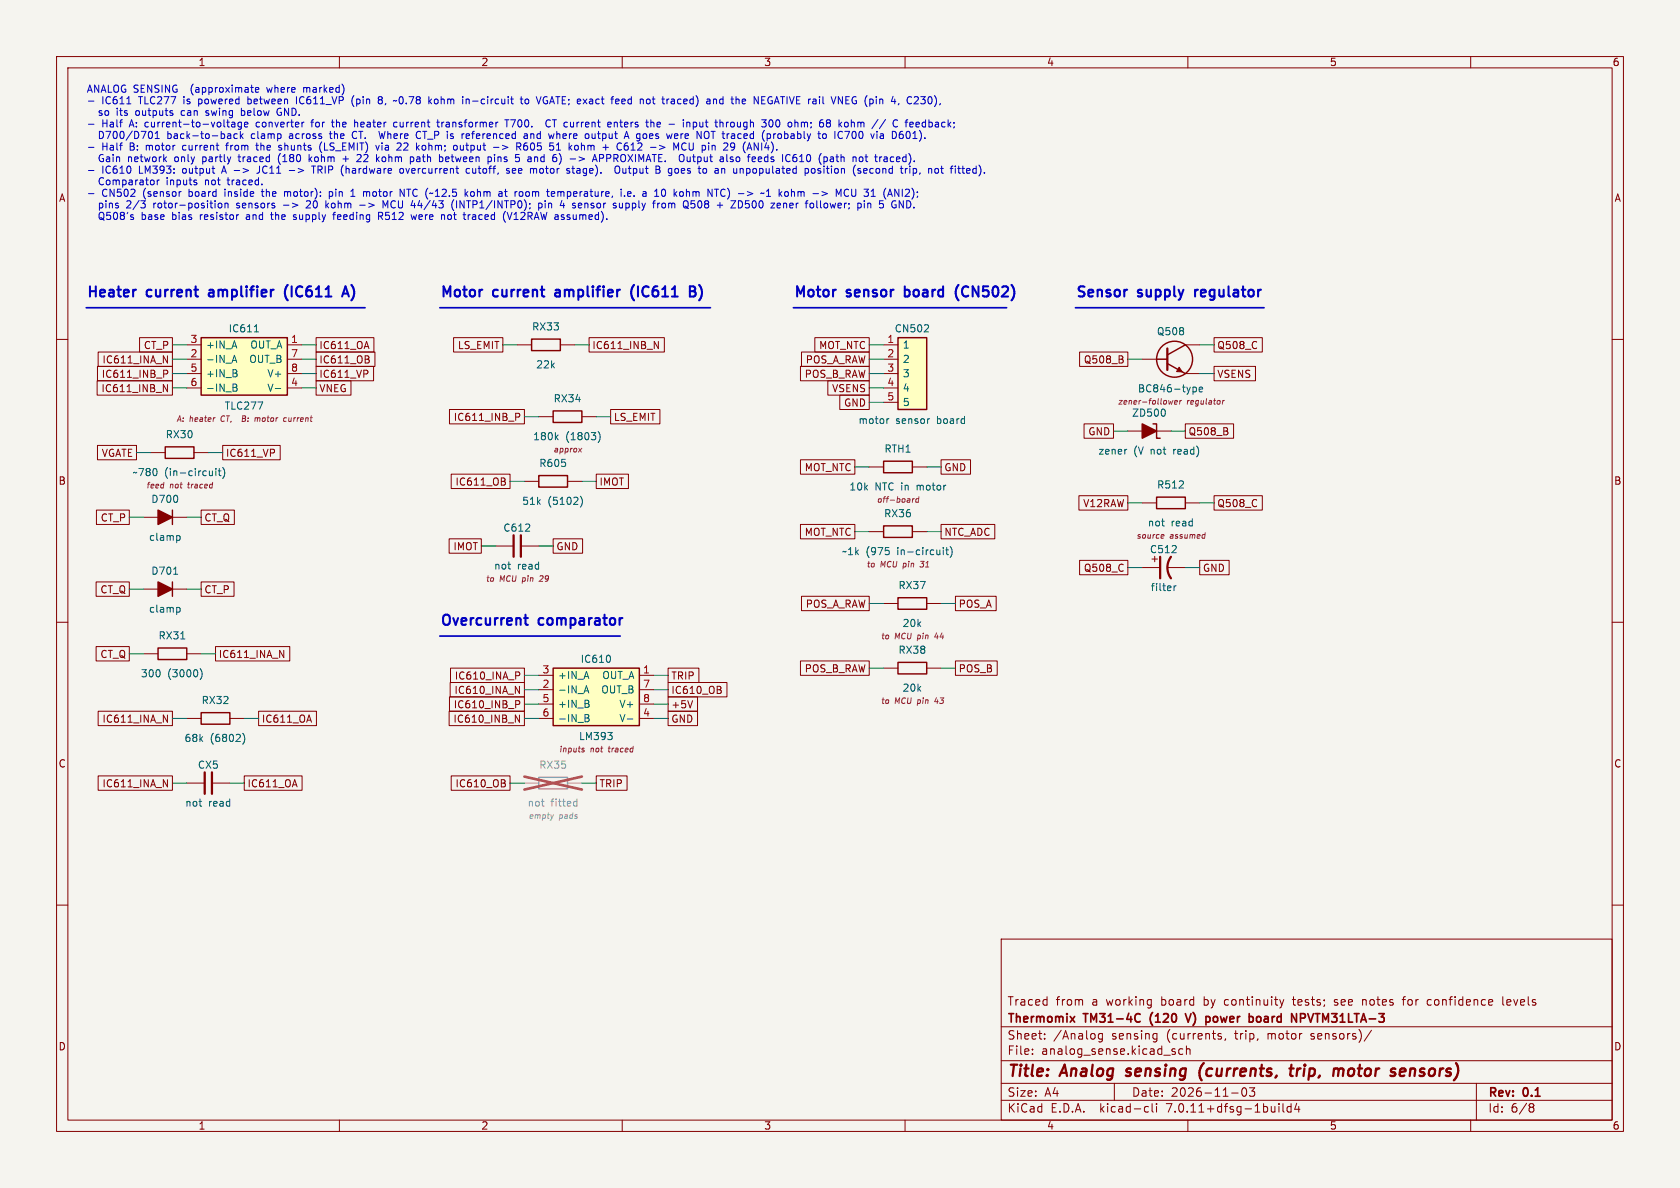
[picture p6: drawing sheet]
(kicad_sch (version 20230121) (generator eeschema)
(paper "A4")
(title_block (title "Analog sensing (currents, trip, motor sensors)") (date "2026-11-03") (rev "0.1") (company "Thermomix TM31-4C (120 V) power board NPVTM31LTA-3") (comment 1 "Traced from a working board by continuity tests; see notes for confidence levels"))
(lib_symbols (symbol "tm31:DUAL_OPAMP" (pin_names (offset 0.762)) (in_bom yes) (on_board yes) (property "Reference" "IC" (at 0 0 0) (effects (font (size 1.27 1.27)))) (property "Value" "DUAL_OPAMP" (at 0 0 0) (effects (font (size 1.27 1.27)))) (property "Footprint" "" (at 0 0 0) (effects (font (size 1.27 1.27)) hide)) (property "Datasheet" "" (at 0 0 0) (effects (font (size 1.27 1.27)) hide)) (symbol "DUAL_OPAMP_0_1" (rectangle (start -7.62 5.08) (end 7.62 -5.08) (stroke (width 0.254) (type default)) (fill (type background)))) (symbol "DUAL_OPAMP_1_1" (pin passive line (at -10.16 3.81 0) (length 2.54) (name "+IN_A" (effects (font (size 1.27 1.27)))) (number "3" (effects (font (size 1.27 1.27))))) (pin passive line (at -10.16 1.27 0) (length 2.54) (name "-IN_A" (effects (font (size 1.27 1.27)))) (number "2" (effects (font (size 1.27 1.27))))) (pin passive line (at -10.16 -1.27 0) (length 2.54) (name "+IN_B" (effects (font (size 1.27 1.27)))) (number "5" (effects (font (size 1.27 1.27))))) (pin passive line (at -10.16 -3.81 0) (length 2.54) (name "-IN_B" (effects (font (size 1.27 1.27)))) (number "6" (effects (font (size 1.27 1.27))))) (pin passive line (at 10.16 3.81 180) (length 2.54) (name "OUT_A" (effects (font (size 1.27 1.27)))) (number "1" (effects (font (size 1.27 1.27))))) (pin passive line (at 10.16 1.27 180) (length 2.54) (name "OUT_B" (effects (font (size 1.27 1.27)))) (number "7" (effects (font (size 1.27 1.27))))) (pin passive line (at 10.16 -1.27 180) (length 2.54) (name "V+" (effects (font (size 1.27 1.27)))) (number "8" (effects (font (size 1.27 1.27))))) (pin passive line (at 10.16 -3.81 180) (length 2.54) (name "V-" (effects (font (size 1.27 1.27)))) (number "4" (effects (font (size 1.27 1.27)))))) ) (symbol "tm31:R" (pin_numbers hide) (pin_names (offset 0.762) hide) (in_bom yes) (on_board yes) (property "Reference" "R" (at 0 0 0) (effects (font (size 1.27 1.27)))) (property "Value" "R" (at 0 0 0) (effects (font (size 1.27 1.27)))) (property "Footprint" "" (at 0 0 0) (effects (font (size 1.27 1.27)) hide)) (property "Datasheet" "" (at 0 0 0) (effects (font (size 1.27 1.27)) hide)) (symbol "R_0_1" (rectangle (start -2.54 1.02) (end 2.54 -1.02) (stroke (width 0.254) (type default)) (fill (type none)))) (symbol "R_1_1" (pin passive line (at -5.08 0 0) (length 2.54) (name "~" (effects (font (size 1.27 1.27)))) (number "1" (effects (font (size 1.27 1.27))))) (pin passive line (at 5.08 0 180) (length 2.54) (name "~" (effects (font (size 1.27 1.27)))) (number "2" (effects (font (size 1.27 1.27)))))) ) (symbol "tm31:D" (pin_numbers hide) (pin_names (offset 0.762) hide) (in_bom yes) (on_board yes) (property "Reference" "D" (at 0 0 0) (effects (font (size 1.27 1.27)))) (property "Value" "D" (at 0 0 0) (effects (font (size 1.27 1.27)))) (property "Footprint" "" (at 0 0 0) (effects (font (size 1.27 1.27)) hide)) (property "Datasheet" "" (at 0 0 0) (effects (font (size 1.27 1.27)) hide)) (symbol "D_0_1" (polyline (pts (xy -1.27 1.27) (xy 1.27 0) (xy -1.27 -1.27) (xy -1.27 1.27)) (stroke (width 0.254) (type default)) (fill (type outline))) (polyline (pts (xy 1.27 1.27) (xy 1.27 -1.27)) (stroke (width 0.254) (type default)) (fill (type none)))) (symbol "D_1_1" (pin passive line (at -3.81 0 0) (length 2.54) (name "A" (effects (font (size 1.27 1.27)))) (number "2" (effects (font (size 1.27 1.27))))) (pin passive line (at 3.81 0 180) (length 2.54) (name "K" (effects (font (size 1.27 1.27)))) (number "1" (effects (font (size 1.27 1.27)))))) ) (symbol "tm31:C" (pin_numbers hide) (pin_names (offset 0.762) hide) (in_bom yes) (on_board yes) (property "Reference" "C" (at 0 0 0) (effects (font (size 1.27 1.27)))) (property "Value" "C" (at 0 0 0) (effects (font (size 1.27 1.27)))) (property "Footprint" "" (at 0 0 0) (effects (font (size 1.27 1.27)) hide)) (property "Datasheet" "" (at 0 0 0) (effects (font (size 1.27 1.27)) hide)) (symbol "C_0_1" (polyline (pts (xy -0.64 1.9) (xy -0.64 -1.9)) (stroke (width 0.4) (type default)) (fill (type none))) (polyline (pts (xy 0.64 1.9) (xy 0.64 -1.9)) (stroke (width 0.4) (type default)) (fill (type none)))) (symbol "C_1_1" (pin passive line (at -3.81 0 0) (length 3.18) (name "~" (effects (font (size 1.27 1.27)))) (number "1" (effects (font (size 1.27 1.27))))) (pin passive line (at 3.81 0 180) (length 3.18) (name "~" (effects (font (size 1.27 1.27)))) (number "2" (effects (font (size 1.27 1.27)))))) ) (symbol "tm31:CONN_5" (pin_names (offset 0.762)) (in_bom yes) (on_board yes) (property "Reference" "CN" (at 0 0 0) (effects (font (size 1.27 1.27)))) (property "Value" "CONN_5" (at 0 0 0) (effects (font (size 1.27 1.27)))) (property "Footprint" "" (at 0 0 0) (effects (font (size 1.27 1.27)) hide)) (property "Datasheet" "" (at 0 0 0) (effects (font (size 1.27 1.27)) hide)) (symbol "CONN_5_0_1" (rectangle (start -2.54 6.35) (end 2.54 -6.35) (stroke (width 0.254) (type default)) (fill (type background)))) (symbol "CONN_5_1_1" (pin passive line (at -5.08 5.08 0) (length 2.54) (name "1" (effects (font (size 1.27 1.27)))) (number "1" (effects (font (size 1.27 1.27))))) (pin passive line (at -5.08 2.54 0) (length 2.54) (name "2" (effects (font (size 1.27 1.27)))) (number "2" (effects (font (size 1.27 1.27))))) (pin passive line (at -5.08 0 0) (length 2.54) (name "3" (effects (font (size 1.27 1.27)))) (number "3" (effects (font (size 1.27 1.27))))) (pin passive line (at -5.08 -2.54 0) (length 2.54) (name "4" (effects (font (size 1.27 1.27)))) (number "4" (effects (font (size 1.27 1.27))))) (pin passive line (at -5.08 -5.08 0) (length 2.54) (name "5" (effects (font (size 1.27 1.27)))) (number "5" (effects (font (size 1.27 1.27)))))) ) (symbol "tm31:NPN" (pin_numbers hide) (pin_names (offset 0.762) hide) (in_bom yes) (on_board yes) (property "Reference" "Q" (at 0 0 0) (effects (font (size 1.27 1.27)))) (property "Value" "NPN" (at 0 0 0) (effects (font (size 1.27 1.27)))) (property "Footprint" "" (at 0 0 0) (effects (font (size 1.27 1.27)) hide)) (property "Datasheet" "" (at 0 0 0) (effects (font (size 1.27 1.27)) hide)) (symbol "NPN_0_1" (circle (center 0.64 0) (radius 3.18) (stroke (width 0.254) (type default)) (fill (type none))) (polyline (pts (xy -2.54 0) (xy -0.64 0)) (stroke (width 0.254) (type default)) (fill (type none))) (polyline (pts (xy -0.64 1.9) (xy -0.64 -1.9)) (stroke (width 0.4) (type default)) (fill (type none))) (polyline (pts (xy -0.64 0.76) (xy 2.54 2.54)) (stroke (width 0.254) (type default)) (fill (type none))) (polyline (pts (xy -0.64 -0.76) (xy 2.54 -2.54)) (stroke (width 0.254) (type default)) (fill (type none))) (polyline (pts (xy 2 -2.24) (xy 1.44 -1.41) (xy 1 -2.19) (xy 2 -2.24)) (stroke (width 0.1) (type default)) (fill (type outline)))) (symbol "NPN_1_1" (pin passive line (at -5.08 0 0) (length 2.54) (name "B" (effects (font (size 1.27 1.27)))) (number "1" (effects (font (size 1.27 1.27))))) (pin passive line (at 5.08 2.54 180) (length 2.54) (name "C" (effects (font (size 1.27 1.27)))) (number "3" (effects (font (size 1.27 1.27))))) (pin passive line (at 5.08 -2.54 180) (length 2.54) (name "E" (effects (font (size 1.27 1.27)))) (number "2" (effects (font (size 1.27 1.27)))))) ) (symbol "tm31:ZD" (pin_numbers hide) (pin_names (offset 0.762) hide) (in_bom yes) (on_board yes) (property "Reference" "ZD" (at 0 0 0) (effects (font (size 1.27 1.27)))) (property "Value" "ZD" (at 0 0 0) (effects (font (size 1.27 1.27)))) (property "Footprint" "" (at 0 0 0) (effects (font (size 1.27 1.27)) hide)) (property "Datasheet" "" (at 0 0 0) (effects (font (size 1.27 1.27)) hide)) (symbol "ZD_0_1" (polyline (pts (xy -1.27 1.27) (xy 1.27 0) (xy -1.27 -1.27) (xy -1.27 1.27)) (stroke (width 0.254) (type default)) (fill (type outline))) (polyline (pts (xy 0.64 1.27) (xy 1.27 1.27) (xy 1.27 -1.27) (xy 1.9 -1.27)) (stroke (width 0.254) (type default)) (fill (type none)))) (symbol "ZD_1_1" (pin passive line (at -3.81 0 0) (length 2.54) (name "A" (effects (font (size 1.27 1.27)))) (number "2" (effects (font (size 1.27 1.27))))) (pin passive line (at 3.81 0 180) (length 2.54) (name "K" (effects (font (size 1.27 1.27)))) (number "1" (effects (font (size 1.27 1.27)))))) ) (symbol "tm31:CP" (pin_numbers hide) (pin_names (offset 0.762) hide) (in_bom yes) (on_board yes) (property "Reference" "C" (at 0 0 0) (effects (font (size 1.27 1.27)))) (property "Value" "CP" (at 0 0 0) (effects (font (size 1.27 1.27)))) (property "Footprint" "" (at 0 0 0) (effects (font (size 1.27 1.27)) hide)) (property "Datasheet" "" (at 0 0 0) (effects (font (size 1.27 1.27)) hide)) (symbol "CP_0_1" (polyline (pts (xy -0.64 1.9) (xy -0.64 -1.9)) (stroke (width 0.4) (type default)) (fill (type none))) (arc (start 1.27 1.9) (mid 0.64 0) (end 1.27 -1.9) (stroke (width 0.4) (type default)) (fill (type none))) (text "+" (at -1.6 1.6 0) (effects (font (size 1.27 1.27))))) (symbol "CP_1_1" (pin passive line (at -3.81 0 0) (length 3.18) (name "+" (effects (font (size 1.27 1.27)))) (number "1" (effects (font (size 1.27 1.27))))) (pin passive line (at 3.81 0 180) (length 3.18) (name "-" (effects (font (size 1.27 1.27)))) (number "2" (effects (font (size 1.27 1.27)))))) ))
(symbol (lib_id "tm31:DUAL_OPAMP") (at 43.18 64.77 0) (unit 1) (in_bom yes) (on_board yes) (dnp no) (property "Reference" "IC611" (at 43.18 58.09 0) (effects (font (size 1.27 1.27)))) (property "Value" "TLC277" (at 43.18 71.75 0) (effects (font (size 1.27 1.27)))) (property "Footprint" "" (at 43.18 64.77 0) (effects (font (size 1.27 1.27)) hide)) (property "Datasheet" "" (at 43.18 64.77 0) (effects (font (size 1.27 1.27)) hide)) (property "Note" "A: heater CT,  B: motor current" (at 43.18 74.05 0) (effects (font (size 1.0 1.0) italic))) (pin "3") (pin "2") (pin "5") (pin "6") (pin "1") (pin "7") (pin "8") (pin "4"))
(wire (pts (xy 33.02 60.96) (xy 30.48 60.96)) (stroke (width 0) (type default)))
(global_label "CT_P" (shape passive) (at 30.48 60.96 180) (fields_autoplaced) (effects (font (size 1.27 1.27)) (justify right)) (property "Intersheetrefs" "${INTERSHEET_REFS}" (at 30.48 60.96 0) (effects (font (size 1.27 1.27)) hide)))
(wire (pts (xy 33.02 63.5) (xy 30.48 63.5)) (stroke (width 0) (type default)))
(global_label "IC611_INA_N" (shape passive) (at 30.48 63.5 180) (fields_autoplaced) (effects (font (size 1.27 1.27)) (justify right)) (property "Intersheetrefs" "${INTERSHEET_REFS}" (at 30.48 63.5 0) (effects (font (size 1.27 1.27)) hide)))
(wire (pts (xy 53.34 60.96) (xy 55.88 60.96)) (stroke (width 0) (type default)))
(global_label "IC611_OA" (shape passive) (at 55.88 60.96 0) (fields_autoplaced) (effects (font (size 1.27 1.27)) (justify left)) (property "Intersheetrefs" "${INTERSHEET_REFS}" (at 55.88 60.96 0) (effects (font (size 1.27 1.27)) hide)))
(wire (pts (xy 33.02 66.04) (xy 30.48 66.04)) (stroke (width 0) (type default)))
(global_label "IC611_INB_P" (shape passive) (at 30.48 66.04 180) (fields_autoplaced) (effects (font (size 1.27 1.27)) (justify right)) (property "Intersheetrefs" "${INTERSHEET_REFS}" (at 30.48 66.04 0) (effects (font (size 1.27 1.27)) hide)))
(wire (pts (xy 33.02 68.58) (xy 30.48 68.58)) (stroke (width 0) (type default)))
(global_label "IC611_INB_N" (shape passive) (at 30.48 68.58 180) (fields_autoplaced) (effects (font (size 1.27 1.27)) (justify right)) (property "Intersheetrefs" "${INTERSHEET_REFS}" (at 30.48 68.58 0) (effects (font (size 1.27 1.27)) hide)))
(wire (pts (xy 53.34 63.5) (xy 55.88 63.5)) (stroke (width 0) (type default)))
(global_label "IC611_OB" (shape passive) (at 55.88 63.5 0) (fields_autoplaced) (effects (font (size 1.27 1.27)) (justify left)) (property "Intersheetrefs" "${INTERSHEET_REFS}" (at 55.88 63.5 0) (effects (font (size 1.27 1.27)) hide)))
(wire (pts (xy 53.34 66.04) (xy 55.88 66.04)) (stroke (width 0) (type default)))
(global_label "IC611_VP" (shape passive) (at 55.88 66.04 0) (fields_autoplaced) (effects (font (size 1.27 1.27)) (justify left)) (property "Intersheetrefs" "${INTERSHEET_REFS}" (at 55.88 66.04 0) (effects (font (size 1.27 1.27)) hide)))
(wire (pts (xy 53.34 68.58) (xy 55.88 68.58)) (stroke (width 0) (type default)))
(global_label "VNEG" (shape passive) (at 55.88 68.58 0) (fields_autoplaced) (effects (font (size 1.27 1.27)) (justify left)) (property "Intersheetrefs" "${INTERSHEET_REFS}" (at 55.88 68.58 0) (effects (font (size 1.27 1.27)) hide)))
(symbol (lib_id "tm31:R") (at 31.75 80.01 0) (unit 1) (in_bom yes) (on_board yes) (dnp no) (property "Reference" "RX30" (at 31.75 76.81 0) (effects (font (size 1.27 1.27)))) (property "Value" "~780 (in-circuit)" (at 31.75 83.51 0) (effects (font (size 1.27 1.27)))) (property "Footprint" "" (at 31.75 80.01 0) (effects (font (size 1.27 1.27)) hide)) (property "Datasheet" "" (at 31.75 80.01 0) (effects (font (size 1.27 1.27)) hide)) (property "Note" "feed not traced" (at 31.75 85.81 0) (effects (font (size 1.0 1.0) italic))) (pin "1") (pin "2"))
(wire (pts (xy 26.67 80.01) (xy 24.13 80.01)) (stroke (width 0) (type default)))
(global_label "VGATE" (shape passive) (at 24.13 80.01 180) (fields_autoplaced) (effects (font (size 1.27 1.27)) (justify right)) (property "Intersheetrefs" "${INTERSHEET_REFS}" (at 24.13 80.01 0) (effects (font (size 1.27 1.27)) hide)))
(wire (pts (xy 36.83 80.01) (xy 39.37 80.01)) (stroke (width 0) (type default)))
(global_label "IC611_VP" (shape passive) (at 39.37 80.01 0) (fields_autoplaced) (effects (font (size 1.27 1.27)) (justify left)) (property "Intersheetrefs" "${INTERSHEET_REFS}" (at 39.37 80.01 0) (effects (font (size 1.27 1.27)) hide)))
(symbol (lib_id "tm31:D") (at 29.21 91.44 0) (unit 1) (in_bom yes) (on_board yes) (dnp no) (property "Reference" "D700" (at 29.21 88.24 0) (effects (font (size 1.27 1.27)))) (property "Value" "clamp" (at 29.21 94.94 0) (effects (font (size 1.27 1.27)))) (property "Footprint" "" (at 29.21 91.44 0) (effects (font (size 1.27 1.27)) hide)) (property "Datasheet" "" (at 29.21 91.44 0) (effects (font (size 1.27 1.27)) hide)) (pin "2") (pin "1"))
(wire (pts (xy 25.4 91.44) (xy 22.86 91.44)) (stroke (width 0) (type default)))
(global_label "CT_P" (shape passive) (at 22.86 91.44 180) (fields_autoplaced) (effects (font (size 1.27 1.27)) (justify right)) (property "Intersheetrefs" "${INTERSHEET_REFS}" (at 22.86 91.44 0) (effects (font (size 1.27 1.27)) hide)))
(wire (pts (xy 33.02 91.44) (xy 35.56 91.44)) (stroke (width 0) (type default)))
(global_label "CT_Q" (shape passive) (at 35.56 91.44 0) (fields_autoplaced) (effects (font (size 1.27 1.27)) (justify left)) (property "Intersheetrefs" "${INTERSHEET_REFS}" (at 35.56 91.44 0) (effects (font (size 1.27 1.27)) hide)))
(symbol (lib_id "tm31:D") (at 29.21 104.14 0) (unit 1) (in_bom yes) (on_board yes) (dnp no) (property "Reference" "D701" (at 29.21 100.94 0) (effects (font (size 1.27 1.27)))) (property "Value" "clamp" (at 29.21 107.64 0) (effects (font (size 1.27 1.27)))) (property "Footprint" "" (at 29.21 104.14 0) (effects (font (size 1.27 1.27)) hide)) (property "Datasheet" "" (at 29.21 104.14 0) (effects (font (size 1.27 1.27)) hide)) (pin "2") (pin "1"))
(wire (pts (xy 25.4 104.14) (xy 22.86 104.14)) (stroke (width 0) (type default)))
(global_label "CT_Q" (shape passive) (at 22.86 104.14 180) (fields_autoplaced) (effects (font (size 1.27 1.27)) (justify right)) (property "Intersheetrefs" "${INTERSHEET_REFS}" (at 22.86 104.14 0) (effects (font (size 1.27 1.27)) hide)))
(wire (pts (xy 33.02 104.14) (xy 35.56 104.14)) (stroke (width 0) (type default)))
(global_label "CT_P" (shape passive) (at 35.56 104.14 0) (fields_autoplaced) (effects (font (size 1.27 1.27)) (justify left)) (property "Intersheetrefs" "${INTERSHEET_REFS}" (at 35.56 104.14 0) (effects (font (size 1.27 1.27)) hide)))
(symbol (lib_id "tm31:R") (at 30.48 115.57 0) (unit 1) (in_bom yes) (on_board yes) (dnp no) (property "Reference" "RX31" (at 30.48 112.37 0) (effects (font (size 1.27 1.27)))) (property "Value" "300 (3000)" (at 30.48 119.07 0) (effects (font (size 1.27 1.27)))) (property "Footprint" "" (at 30.48 115.57 0) (effects (font (size 1.27 1.27)) hide)) (property "Datasheet" "" (at 30.48 115.57 0) (effects (font (size 1.27 1.27)) hide)) (pin "1") (pin "2"))
(wire (pts (xy 25.4 115.57) (xy 22.86 115.57)) (stroke (width 0) (type default)))
(global_label "CT_Q" (shape passive) (at 22.86 115.57 180) (fields_autoplaced) (effects (font (size 1.27 1.27)) (justify right)) (property "Intersheetrefs" "${INTERSHEET_REFS}" (at 22.86 115.57 0) (effects (font (size 1.27 1.27)) hide)))
(wire (pts (xy 35.56 115.57) (xy 38.1 115.57)) (stroke (width 0) (type default)))
(global_label "IC611_INA_N" (shape passive) (at 38.1 115.57 0) (fields_autoplaced) (effects (font (size 1.27 1.27)) (justify left)) (property "Intersheetrefs" "${INTERSHEET_REFS}" (at 38.1 115.57 0) (effects (font (size 1.27 1.27)) hide)))
(symbol (lib_id "tm31:R") (at 38.1 127 0) (unit 1) (in_bom yes) (on_board yes) (dnp no) (property "Reference" "RX32" (at 38.1 123.8 0) (effects (font (size 1.27 1.27)))) (property "Value" "68k (6802)" (at 38.1 130.5 0) (effects (font (size 1.27 1.27)))) (property "Footprint" "" (at 38.1 127 0) (effects (font (size 1.27 1.27)) hide)) (property "Datasheet" "" (at 38.1 127 0) (effects (font (size 1.27 1.27)) hide)) (pin "1") (pin "2"))
(wire (pts (xy 33.02 127) (xy 30.48 127)) (stroke (width 0) (type default)))
(global_label "IC611_INA_N" (shape passive) (at 30.48 127 180) (fields_autoplaced) (effects (font (size 1.27 1.27)) (justify right)) (property "Intersheetrefs" "${INTERSHEET_REFS}" (at 30.48 127 0) (effects (font (size 1.27 1.27)) hide)))
(wire (pts (xy 43.18 127) (xy 45.72 127)) (stroke (width 0) (type default)))
(global_label "IC611_OA" (shape passive) (at 45.72 127 0) (fields_autoplaced) (effects (font (size 1.27 1.27)) (justify left)) (property "Intersheetrefs" "${INTERSHEET_REFS}" (at 45.72 127 0) (effects (font (size 1.27 1.27)) hide)))
(symbol (lib_id "tm31:C") (at 36.83 138.43 0) (unit 1) (in_bom yes) (on_board yes) (dnp no) (property "Reference" "CX5" (at 36.83 135.23 0) (effects (font (size 1.27 1.27)))) (property "Value" "not read" (at 36.83 141.93 0) (effects (font (size 1.27 1.27)))) (property "Footprint" "" (at 36.83 138.43 0) (effects (font (size 1.27 1.27)) hide)) (property "Datasheet" "" (at 36.83 138.43 0) (effects (font (size 1.27 1.27)) hide)) (pin "1") (pin "2"))
(wire (pts (xy 33.02 138.43) (xy 30.48 138.43)) (stroke (width 0) (type default)))
(global_label "IC611_INA_N" (shape passive) (at 30.48 138.43 180) (fields_autoplaced) (effects (font (size 1.27 1.27)) (justify right)) (property "Intersheetrefs" "${INTERSHEET_REFS}" (at 30.48 138.43 0) (effects (font (size 1.27 1.27)) hide)))
(wire (pts (xy 40.64 138.43) (xy 43.18 138.43)) (stroke (width 0) (type default)))
(global_label "IC611_OA" (shape passive) (at 43.18 138.43 0) (fields_autoplaced) (effects (font (size 1.27 1.27)) (justify left)) (property "Intersheetrefs" "${INTERSHEET_REFS}" (at 43.18 138.43 0) (effects (font (size 1.27 1.27)) hide)))
(symbol (lib_id "tm31:R") (at 96.52 60.96 0) (unit 1) (in_bom yes) (on_board yes) (dnp no) (property "Reference" "RX33" (at 96.52 57.76 0) (effects (font (size 1.27 1.27)))) (property "Value" "22k" (at 96.52 64.46 0) (effects (font (size 1.27 1.27)))) (property "Footprint" "" (at 96.52 60.96 0) (effects (font (size 1.27 1.27)) hide)) (property "Datasheet" "" (at 96.52 60.96 0) (effects (font (size 1.27 1.27)) hide)) (pin "1") (pin "2"))
(wire (pts (xy 91.44 60.96) (xy 88.9 60.96)) (stroke (width 0) (type default)))
(global_label "LS_EMIT" (shape passive) (at 88.9 60.96 180) (fields_autoplaced) (effects (font (size 1.27 1.27)) (justify right)) (property "Intersheetrefs" "${INTERSHEET_REFS}" (at 88.9 60.96 0) (effects (font (size 1.27 1.27)) hide)))
(wire (pts (xy 101.6 60.96) (xy 104.14 60.96)) (stroke (width 0) (type default)))
(global_label "IC611_INB_N" (shape passive) (at 104.14 60.96 0) (fields_autoplaced) (effects (font (size 1.27 1.27)) (justify left)) (property "Intersheetrefs" "${INTERSHEET_REFS}" (at 104.14 60.96 0) (effects (font (size 1.27 1.27)) hide)))
(symbol (lib_id "tm31:R") (at 100.33 73.66 0) (unit 1) (in_bom yes) (on_board yes) (dnp no) (property "Reference" "RX34" (at 100.33 70.46 0) (effects (font (size 1.27 1.27)))) (property "Value" "180k (1803)" (at 100.33 77.16 0) (effects (font (size 1.27 1.27)))) (property "Footprint" "" (at 100.33 73.66 0) (effects (font (size 1.27 1.27)) hide)) (property "Datasheet" "" (at 100.33 73.66 0) (effects (font (size 1.27 1.27)) hide)) (property "Note" "approx" (at 100.33 79.46 0) (effects (font (size 1.0 1.0) italic))) (pin "1") (pin "2"))
(wire (pts (xy 95.25 73.66) (xy 92.71 73.66)) (stroke (width 0) (type default)))
(global_label "IC611_INB_P" (shape passive) (at 92.71 73.66 180) (fields_autoplaced) (effects (font (size 1.27 1.27)) (justify right)) (property "Intersheetrefs" "${INTERSHEET_REFS}" (at 92.71 73.66 0) (effects (font (size 1.27 1.27)) hide)))
(wire (pts (xy 105.41 73.66) (xy 107.95 73.66)) (stroke (width 0) (type default)))
(global_label "LS_EMIT" (shape passive) (at 107.95 73.66 0) (fields_autoplaced) (effects (font (size 1.27 1.27)) (justify left)) (property "Intersheetrefs" "${INTERSHEET_REFS}" (at 107.95 73.66 0) (effects (font (size 1.27 1.27)) hide)))
(symbol (lib_id "tm31:R") (at 97.79 85.09 0) (unit 1) (in_bom yes) (on_board yes) (dnp no) (property "Reference" "R605" (at 97.79 81.89 0) (effects (font (size 1.27 1.27)))) (property "Value" "51k (5102)" (at 97.79 88.59 0) (effects (font (size 1.27 1.27)))) (property "Footprint" "" (at 97.79 85.09 0) (effects (font (size 1.27 1.27)) hide)) (property "Datasheet" "" (at 97.79 85.09 0) (effects (font (size 1.27 1.27)) hide)) (pin "1") (pin "2"))
(wire (pts (xy 92.71 85.09) (xy 90.17 85.09)) (stroke (width 0) (type default)))
(global_label "IC611_OB" (shape passive) (at 90.17 85.09 180) (fields_autoplaced) (effects (font (size 1.27 1.27)) (justify right)) (property "Intersheetrefs" "${INTERSHEET_REFS}" (at 90.17 85.09 0) (effects (font (size 1.27 1.27)) hide)))
(wire (pts (xy 102.87 85.09) (xy 105.41 85.09)) (stroke (width 0) (type default)))
(global_label "IMOT" (shape passive) (at 105.41 85.09 0) (fields_autoplaced) (effects (font (size 1.27 1.27)) (justify left)) (property "Intersheetrefs" "${INTERSHEET_REFS}" (at 105.41 85.09 0) (effects (font (size 1.27 1.27)) hide)))
(symbol (lib_id "tm31:C") (at 91.44 96.52 0) (unit 1) (in_bom yes) (on_board yes) (dnp no) (property "Reference" "C612" (at 91.44 93.32 0) (effects (font (size 1.27 1.27)))) (property "Value" "not read" (at 91.44 100.02 0) (effects (font (size 1.27 1.27)))) (property "Footprint" "" (at 91.44 96.52 0) (effects (font (size 1.27 1.27)) hide)) (property "Datasheet" "" (at 91.44 96.52 0) (effects (font (size 1.27 1.27)) hide)) (property "Note" "to MCU pin 29" (at 91.44 102.32 0) (effects (font (size 1.0 1.0) italic))) (pin "1") (pin "2"))
(wire (pts (xy 87.63 96.52) (xy 85.09 96.52)) (stroke (width 0) (type default)))
(global_label "IMOT" (shape passive) (at 85.09 96.52 180) (fields_autoplaced) (effects (font (size 1.27 1.27)) (justify right)) (property "Intersheetrefs" "${INTERSHEET_REFS}" (at 85.09 96.52 0) (effects (font (size 1.27 1.27)) hide)))
(wire (pts (xy 95.25 96.52) (xy 97.79 96.52)) (stroke (width 0) (type default)))
(global_label "GND" (shape passive) (at 97.79 96.52 0) (fields_autoplaced) (effects (font (size 1.27 1.27)) (justify left)) (property "Intersheetrefs" "${INTERSHEET_REFS}" (at 97.79 96.52 0) (effects (font (size 1.27 1.27)) hide)))
(symbol (lib_id "tm31:DUAL_OPAMP") (at 105.41 123.19 0) (unit 1) (in_bom yes) (on_board yes) (dnp no) (property "Reference" "IC610" (at 105.41 116.51 0) (effects (font (size 1.27 1.27)))) (property "Value" "LM393" (at 105.41 130.17 0) (effects (font (size 1.27 1.27)))) (property "Footprint" "" (at 105.41 123.19 0) (effects (font (size 1.27 1.27)) hide)) (property "Datasheet" "" (at 105.41 123.19 0) (effects (font (size 1.27 1.27)) hide)) (property "Note" "inputs not traced" (at 105.41 132.47 0) (effects (font (size 1.0 1.0) italic))) (pin "3") (pin "2") (pin "5") (pin "6") (pin "1") (pin "7") (pin "8") (pin "4"))
(wire (pts (xy 95.25 119.38) (xy 92.71 119.38)) (stroke (width 0) (type default)))
(global_label "IC610_INA_P" (shape passive) (at 92.71 119.38 180) (fields_autoplaced) (effects (font (size 1.27 1.27)) (justify right)) (property "Intersheetrefs" "${INTERSHEET_REFS}" (at 92.71 119.38 0) (effects (font (size 1.27 1.27)) hide)))
(wire (pts (xy 95.25 121.92) (xy 92.71 121.92)) (stroke (width 0) (type default)))
(global_label "IC610_INA_N" (shape passive) (at 92.71 121.92 180) (fields_autoplaced) (effects (font (size 1.27 1.27)) (justify right)) (property "Intersheetrefs" "${INTERSHEET_REFS}" (at 92.71 121.92 0) (effects (font (size 1.27 1.27)) hide)))
(wire (pts (xy 115.57 119.38) (xy 118.11 119.38)) (stroke (width 0) (type default)))
(global_label "TRIP" (shape passive) (at 118.11 119.38 0) (fields_autoplaced) (effects (font (size 1.27 1.27)) (justify left)) (property "Intersheetrefs" "${INTERSHEET_REFS}" (at 118.11 119.38 0) (effects (font (size 1.27 1.27)) hide)))
(wire (pts (xy 95.25 124.46) (xy 92.71 124.46)) (stroke (width 0) (type default)))
(global_label "IC610_INB_P" (shape passive) (at 92.71 124.46 180) (fields_autoplaced) (effects (font (size 1.27 1.27)) (justify right)) (property "Intersheetrefs" "${INTERSHEET_REFS}" (at 92.71 124.46 0) (effects (font (size 1.27 1.27)) hide)))
(wire (pts (xy 95.25 127) (xy 92.71 127)) (stroke (width 0) (type default)))
(global_label "IC610_INB_N" (shape passive) (at 92.71 127 180) (fields_autoplaced) (effects (font (size 1.27 1.27)) (justify right)) (property "Intersheetrefs" "${INTERSHEET_REFS}" (at 92.71 127 0) (effects (font (size 1.27 1.27)) hide)))
(wire (pts (xy 115.57 121.92) (xy 118.11 121.92)) (stroke (width 0) (type default)))
(global_label "IC610_OB" (shape passive) (at 118.11 121.92 0) (fields_autoplaced) (effects (font (size 1.27 1.27)) (justify left)) (property "Intersheetrefs" "${INTERSHEET_REFS}" (at 118.11 121.92 0) (effects (font (size 1.27 1.27)) hide)))
(wire (pts (xy 115.57 124.46) (xy 118.11 124.46)) (stroke (width 0) (type default)))
(global_label "+5V" (shape passive) (at 118.11 124.46 0) (fields_autoplaced) (effects (font (size 1.27 1.27)) (justify left)) (property "Intersheetrefs" "${INTERSHEET_REFS}" (at 118.11 124.46 0) (effects (font (size 1.27 1.27)) hide)))
(wire (pts (xy 115.57 127) (xy 118.11 127)) (stroke (width 0) (type default)))
(global_label "GND" (shape passive) (at 118.11 127 0) (fields_autoplaced) (effects (font (size 1.27 1.27)) (justify left)) (property "Intersheetrefs" "${INTERSHEET_REFS}" (at 118.11 127 0) (effects (font (size 1.27 1.27)) hide)))
(symbol (lib_id "tm31:R") (at 97.79 138.43 0) (unit 1) (in_bom yes) (on_board yes) (dnp yes) (property "Reference" "RX35" (at 97.79 135.23 0) (effects (font (size 1.27 1.27)))) (property "Value" "not fitted" (at 97.79 141.93 0) (effects (font (size 1.27 1.27)))) (property "Footprint" "" (at 97.79 138.43 0) (effects (font (size 1.27 1.27)) hide)) (property "Datasheet" "" (at 97.79 138.43 0) (effects (font (size 1.27 1.27)) hide)) (property "Note" "empty pads" (at 97.79 144.23 0) (effects (font (size 1.0 1.0) italic))) (pin "1") (pin "2"))
(wire (pts (xy 92.71 138.43) (xy 90.17 138.43)) (stroke (width 0) (type default)))
(global_label "IC610_OB" (shape passive) (at 90.17 138.43 180) (fields_autoplaced) (effects (font (size 1.27 1.27)) (justify right)) (property "Intersheetrefs" "${INTERSHEET_REFS}" (at 90.17 138.43 0) (effects (font (size 1.27 1.27)) hide)))
(wire (pts (xy 102.87 138.43) (xy 105.41 138.43)) (stroke (width 0) (type default)))
(global_label "TRIP" (shape passive) (at 105.41 138.43 0) (fields_autoplaced) (effects (font (size 1.27 1.27)) (justify left)) (property "Intersheetrefs" "${INTERSHEET_REFS}" (at 105.41 138.43 0) (effects (font (size 1.27 1.27)) hide)))
(symbol (lib_id "tm31:CONN_5") (at 161.29 66.04 0) (unit 1) (in_bom yes) (on_board yes) (dnp no) (property "Reference" "CN502" (at 161.29 58.09 0) (effects (font (size 1.27 1.27)))) (property "Value" "motor sensor board" (at 161.29 74.29 0) (effects (font (size 1.27 1.27)))) (property "Footprint" "" (at 161.29 66.04 0) (effects (font (size 1.27 1.27)) hide)) (property "Datasheet" "" (at 161.29 66.04 0) (effects (font (size 1.27 1.27)) hide)) (pin "1") (pin "2") (pin "3") (pin "4") (pin "5"))
(wire (pts (xy 156.21 60.96) (xy 153.67 60.96)) (stroke (width 0) (type default)))
(global_label "MOT_NTC" (shape passive) (at 153.67 60.96 180) (fields_autoplaced) (effects (font (size 1.27 1.27)) (justify right)) (property "Intersheetrefs" "${INTERSHEET_REFS}" (at 153.67 60.96 0) (effects (font (size 1.27 1.27)) hide)))
(wire (pts (xy 156.21 63.5) (xy 153.67 63.5)) (stroke (width 0) (type default)))
(global_label "POS_A_RAW" (shape passive) (at 153.67 63.5 180) (fields_autoplaced) (effects (font (size 1.27 1.27)) (justify right)) (property "Intersheetrefs" "${INTERSHEET_REFS}" (at 153.67 63.5 0) (effects (font (size 1.27 1.27)) hide)))
(wire (pts (xy 156.21 66.04) (xy 153.67 66.04)) (stroke (width 0) (type default)))
(global_label "POS_B_RAW" (shape passive) (at 153.67 66.04 180) (fields_autoplaced) (effects (font (size 1.27 1.27)) (justify right)) (property "Intersheetrefs" "${INTERSHEET_REFS}" (at 153.67 66.04 0) (effects (font (size 1.27 1.27)) hide)))
(wire (pts (xy 156.21 68.58) (xy 153.67 68.58)) (stroke (width 0) (type default)))
(global_label "VSENS" (shape passive) (at 153.67 68.58 180) (fields_autoplaced) (effects (font (size 1.27 1.27)) (justify right)) (property "Intersheetrefs" "${INTERSHEET_REFS}" (at 153.67 68.58 0) (effects (font (size 1.27 1.27)) hide)))
(wire (pts (xy 156.21 71.12) (xy 153.67 71.12)) (stroke (width 0) (type default)))
(global_label "GND" (shape passive) (at 153.67 71.12 180) (fields_autoplaced) (effects (font (size 1.27 1.27)) (justify right)) (property "Intersheetrefs" "${INTERSHEET_REFS}" (at 153.67 71.12 0) (effects (font (size 1.27 1.27)) hide)))
(symbol (lib_id "tm31:R") (at 158.75 82.55 0) (unit 1) (in_bom no) (on_board no) (dnp no) (property "Reference" "RTH1" (at 158.75 79.35 0) (effects (font (size 1.27 1.27)))) (property "Value" "10k NTC in motor" (at 158.75 86.05 0) (effects (font (size 1.27 1.27)))) (property "Footprint" "" (at 158.75 82.55 0) (effects (font (size 1.27 1.27)) hide)) (property "Datasheet" "" (at 158.75 82.55 0) (effects (font (size 1.27 1.27)) hide)) (property "Note" "off-board" (at 158.75 88.35 0) (effects (font (size 1.0 1.0) italic))) (pin "1") (pin "2"))
(wire (pts (xy 153.67 82.55) (xy 151.13 82.55)) (stroke (width 0) (type default)))
(global_label "MOT_NTC" (shape passive) (at 151.13 82.55 180) (fields_autoplaced) (effects (font (size 1.27 1.27)) (justify right)) (property "Intersheetrefs" "${INTERSHEET_REFS}" (at 151.13 82.55 0) (effects (font (size 1.27 1.27)) hide)))
(wire (pts (xy 163.83 82.55) (xy 166.37 82.55)) (stroke (width 0) (type default)))
(global_label "GND" (shape passive) (at 166.37 82.55 0) (fields_autoplaced) (effects (font (size 1.27 1.27)) (justify left)) (property "Intersheetrefs" "${INTERSHEET_REFS}" (at 166.37 82.55 0) (effects (font (size 1.27 1.27)) hide)))
(symbol (lib_id "tm31:R") (at 158.75 93.98 0) (unit 1) (in_bom yes) (on_board yes) (dnp no) (property "Reference" "RX36" (at 158.75 90.78 0) (effects (font (size 1.27 1.27)))) (property "Value" "~1k (975 in-circuit)" (at 158.75 97.48 0) (effects (font (size 1.27 1.27)))) (property "Footprint" "" (at 158.75 93.98 0) (effects (font (size 1.27 1.27)) hide)) (property "Datasheet" "" (at 158.75 93.98 0) (effects (font (size 1.27 1.27)) hide)) (property "Note" "to MCU pin 31" (at 158.75 99.78 0) (effects (font (size 1.0 1.0) italic))) (pin "1") (pin "2"))
(wire (pts (xy 153.67 93.98) (xy 151.13 93.98)) (stroke (width 0) (type default)))
(global_label "MOT_NTC" (shape passive) (at 151.13 93.98 180) (fields_autoplaced) (effects (font (size 1.27 1.27)) (justify right)) (property "Intersheetrefs" "${INTERSHEET_REFS}" (at 151.13 93.98 0) (effects (font (size 1.27 1.27)) hide)))
(wire (pts (xy 163.83 93.98) (xy 166.37 93.98)) (stroke (width 0) (type default)))
(global_label "NTC_ADC" (shape passive) (at 166.37 93.98 0) (fields_autoplaced) (effects (font (size 1.27 1.27)) (justify left)) (property "Intersheetrefs" "${INTERSHEET_REFS}" (at 166.37 93.98 0) (effects (font (size 1.27 1.27)) hide)))
(symbol (lib_id "tm31:R") (at 161.29 106.68 0) (unit 1) (in_bom yes) (on_board yes) (dnp no) (property "Reference" "RX37" (at 161.29 103.48 0) (effects (font (size 1.27 1.27)))) (property "Value" "20k" (at 161.29 110.18 0) (effects (font (size 1.27 1.27)))) (property "Footprint" "" (at 161.29 106.68 0) (effects (font (size 1.27 1.27)) hide)) (property "Datasheet" "" (at 161.29 106.68 0) (effects (font (size 1.27 1.27)) hide)) (property "Note" "to MCU pin 44" (at 161.29 112.48 0) (effects (font (size 1.0 1.0) italic))) (pin "1") (pin "2"))
(wire (pts (xy 156.21 106.68) (xy 153.67 106.68)) (stroke (width 0) (type default)))
(global_label "POS_A_RAW" (shape passive) (at 153.67 106.68 180) (fields_autoplaced) (effects (font (size 1.27 1.27)) (justify right)) (property "Intersheetrefs" "${INTERSHEET_REFS}" (at 153.67 106.68 0) (effects (font (size 1.27 1.27)) hide)))
(wire (pts (xy 166.37 106.68) (xy 168.91 106.68)) (stroke (width 0) (type default)))
(global_label "POS_A" (shape passive) (at 168.91 106.68 0) (fields_autoplaced) (effects (font (size 1.27 1.27)) (justify left)) (property "Intersheetrefs" "${INTERSHEET_REFS}" (at 168.91 106.68 0) (effects (font (size 1.27 1.27)) hide)))
(symbol (lib_id "tm31:R") (at 161.29 118.11 0) (unit 1) (in_bom yes) (on_board yes) (dnp no) (property "Reference" "RX38" (at 161.29 114.91 0) (effects (font (size 1.27 1.27)))) (property "Value" "20k" (at 161.29 121.61 0) (effects (font (size 1.27 1.27)))) (property "Footprint" "" (at 161.29 118.11 0) (effects (font (size 1.27 1.27)) hide)) (property "Datasheet" "" (at 161.29 118.11 0) (effects (font (size 1.27 1.27)) hide)) (property "Note" "to MCU pin 43" (at 161.29 123.91 0) (effects (font (size 1.0 1.0) italic))) (pin "1") (pin "2"))
(wire (pts (xy 156.21 118.11) (xy 153.67 118.11)) (stroke (width 0) (type default)))
(global_label "POS_B_RAW" (shape passive) (at 153.67 118.11 180) (fields_autoplaced) (effects (font (size 1.27 1.27)) (justify right)) (property "Intersheetrefs" "${INTERSHEET_REFS}" (at 153.67 118.11 0) (effects (font (size 1.27 1.27)) hide)))
(wire (pts (xy 166.37 118.11) (xy 168.91 118.11)) (stroke (width 0) (type default)))
(global_label "POS_B" (shape passive) (at 168.91 118.11 0) (fields_autoplaced) (effects (font (size 1.27 1.27)) (justify left)) (property "Intersheetrefs" "${INTERSHEET_REFS}" (at 168.91 118.11 0) (effects (font (size 1.27 1.27)) hide)))
(symbol (lib_id "tm31:NPN") (at 207.01 63.5 0) (unit 1) (in_bom yes) (on_board yes) (dnp no) (property "Reference" "Q508" (at 207.01 58.6 0) (effects (font (size 1.27 1.27)))) (property "Value" "BC846-type" (at 207.01 68.7 0) (effects (font (size 1.27 1.27)))) (property "Footprint" "" (at 207.01 63.5 0) (effects (font (size 1.27 1.27)) hide)) (property "Datasheet" "" (at 207.01 63.5 0) (effects (font (size 1.27 1.27)) hide)) (property "Note" "zener-follower regulator" (at 207.01 71 0) (effects (font (size 1.0 1.0) italic))) (pin "1") (pin "3") (pin "2"))
(wire (pts (xy 201.93 63.5) (xy 199.39 63.5)) (stroke (width 0) (type default)))
(global_label "Q508_B" (shape passive) (at 199.39 63.5 180) (fields_autoplaced) (effects (font (size 1.27 1.27)) (justify right)) (property "Intersheetrefs" "${INTERSHEET_REFS}" (at 199.39 63.5 0) (effects (font (size 1.27 1.27)) hide)))
(wire (pts (xy 212.09 60.96) (xy 214.63 60.96)) (stroke (width 0) (type default)))
(global_label "Q508_C" (shape passive) (at 214.63 60.96 0) (fields_autoplaced) (effects (font (size 1.27 1.27)) (justify left)) (property "Intersheetrefs" "${INTERSHEET_REFS}" (at 214.63 60.96 0) (effects (font (size 1.27 1.27)) hide)))
(wire (pts (xy 212.09 66.04) (xy 214.63 66.04)) (stroke (width 0) (type default)))
(global_label "VSENS" (shape passive) (at 214.63 66.04 0) (fields_autoplaced) (effects (font (size 1.27 1.27)) (justify left)) (property "Intersheetrefs" "${INTERSHEET_REFS}" (at 214.63 66.04 0) (effects (font (size 1.27 1.27)) hide)))
(symbol (lib_id "tm31:ZD") (at 203.2 76.2 0) (unit 1) (in_bom yes) (on_board yes) (dnp no) (property "Reference" "ZD500" (at 203.2 73 0) (effects (font (size 1.27 1.27)))) (property "Value" "zener (V not read)" (at 203.2 79.7 0) (effects (font (size 1.27 1.27)))) (property "Footprint" "" (at 203.2 76.2 0) (effects (font (size 1.27 1.27)) hide)) (property "Datasheet" "" (at 203.2 76.2 0) (effects (font (size 1.27 1.27)) hide)) (pin "2") (pin "1"))
(wire (pts (xy 199.39 76.2) (xy 196.85 76.2)) (stroke (width 0) (type default)))
(global_label "GND" (shape passive) (at 196.85 76.2 180) (fields_autoplaced) (effects (font (size 1.27 1.27)) (justify right)) (property "Intersheetrefs" "${INTERSHEET_REFS}" (at 196.85 76.2 0) (effects (font (size 1.27 1.27)) hide)))
(wire (pts (xy 207.01 76.2) (xy 209.55 76.2)) (stroke (width 0) (type default)))
(global_label "Q508_B" (shape passive) (at 209.55 76.2 0) (fields_autoplaced) (effects (font (size 1.27 1.27)) (justify left)) (property "Intersheetrefs" "${INTERSHEET_REFS}" (at 209.55 76.2 0) (effects (font (size 1.27 1.27)) hide)))
(symbol (lib_id "tm31:R") (at 207.01 88.9 0) (unit 1) (in_bom yes) (on_board yes) (dnp no) (property "Reference" "R512" (at 207.01 85.7 0) (effects (font (size 1.27 1.27)))) (property "Value" "not read" (at 207.01 92.4 0) (effects (font (size 1.27 1.27)))) (property "Footprint" "" (at 207.01 88.9 0) (effects (font (size 1.27 1.27)) hide)) (property "Datasheet" "" (at 207.01 88.9 0) (effects (font (size 1.27 1.27)) hide)) (property "Note" "source assumed" (at 207.01 94.7 0) (effects (font (size 1.0 1.0) italic))) (pin "1") (pin "2"))
(wire (pts (xy 201.93 88.9) (xy 199.39 88.9)) (stroke (width 0) (type default)))
(global_label "V12RAW" (shape passive) (at 199.39 88.9 180) (fields_autoplaced) (effects (font (size 1.27 1.27)) (justify right)) (property "Intersheetrefs" "${INTERSHEET_REFS}" (at 199.39 88.9 0) (effects (font (size 1.27 1.27)) hide)))
(wire (pts (xy 212.09 88.9) (xy 214.63 88.9)) (stroke (width 0) (type default)))
(global_label "Q508_C" (shape passive) (at 214.63 88.9 0) (fields_autoplaced) (effects (font (size 1.27 1.27)) (justify left)) (property "Intersheetrefs" "${INTERSHEET_REFS}" (at 214.63 88.9 0) (effects (font (size 1.27 1.27)) hide)))
(symbol (lib_id "tm31:CP") (at 205.74 100.33 0) (unit 1) (in_bom yes) (on_board yes) (dnp no) (property "Reference" "C512" (at 205.74 97.13 0) (effects (font (size 1.27 1.27)))) (property "Value" "filter" (at 205.74 103.83 0) (effects (font (size 1.27 1.27)))) (property "Footprint" "" (at 205.74 100.33 0) (effects (font (size 1.27 1.27)) hide)) (property "Datasheet" "" (at 205.74 100.33 0) (effects (font (size 1.27 1.27)) hide)) (pin "1") (pin "2"))
(wire (pts (xy 201.93 100.33) (xy 199.39 100.33)) (stroke (width 0) (type default)))
(global_label "Q508_C" (shape passive) (at 199.39 100.33 180) (fields_autoplaced) (effects (font (size 1.27 1.27)) (justify right)) (property "Intersheetrefs" "${INTERSHEET_REFS}" (at 199.39 100.33 0) (effects (font (size 1.27 1.27)) hide)))
(wire (pts (xy 209.55 100.33) (xy 212.09 100.33)) (stroke (width 0) (type default)))
(global_label "GND" (shape passive) (at 212.09 100.33 0) (fields_autoplaced) (effects (font (size 1.27 1.27)) (justify left)) (property "Intersheetrefs" "${INTERSHEET_REFS}" (at 212.09 100.33 0) (effects (font (size 1.27 1.27)) hide)))
(text "ANALOG SENSING  (approximate where marked)\n- IC611 TLC277 is powered between IC611_VP (pin 8, ~0.78 kohm in-circuit to VGATE; exact feed not traced) and the NEGATIVE rail VNEG (pin 4, C230),\n  so its outputs can swing below GND.\n- Half A: current-to-voltage converter for the heater current transformer T700.  CT current enters the - input through 300 ohm; 68 kohm // C feedback;\n  D700/D701 back-to-back clamp across the CT.  Where CT_P is referenced and where output A goes were NOT traced (probably to IC700 via D601).\n- Half B: motor current from the shunts (LS_EMIT) via 22 kohm; output -> R605 51 kohm + C612 -> MCU pin 29 (ANI4).\n  Gain network only partly traced (180 kohm + 22 kohm path between pins 5 and 6) -> APPROXIMATE.  Output also feeds IC610 (path not traced).\n- IC610 LM393: output A -> JC11 -> TRIP (hardware overcurrent cutoff, see motor stage).  Output B goes to an unpopulated position (second trip, not fitted).\n  Comparator inputs not traced.\n- CN502 (sensor board inside the motor): pin 1 motor NTC (~12.5 kohm at room temperature, i.e. a 10 kohm NTC) -> ~1 kohm -> MCU 31 (ANI2);\n  pins 2/3 rotor-position sensors -> 20 kohm -> MCU 44/43 (INTP1/INTP0); pin 4 sensor supply from Q508 + ZD500 zener follower; pin 5 GND.\n  Q508's base bias resistor and the supply feeding R512 were not traced (V12RAW assumed)." (at 15.24 15.24 0) (effects (font (size 1.27 1.27)) (justify left top)))
(text "Heater current amplifier (IC611 A)" (at 15.24 50.8 0) (effects (font (size 1.8 1.8) bold) (justify left top)))
(polyline (pts (xy 15.24 54.4) (xy 64.54 54.4)) (stroke (width 0.3) (type default)))
(text "Motor current amplifier (IC611 B)" (at 77.75 50.8 0) (effects (font (size 1.8 1.8) bold) (justify left top)))
(polyline (pts (xy 77.75 54.4) (xy 125.6 54.4)) (stroke (width 0.3) (type default)))
(text "Overcurrent comparator" (at 77.75 108.84 0) (effects (font (size 1.8 1.8) bold) (justify left top)))
(polyline (pts (xy 77.75 112.44) (xy 109.65 112.44)) (stroke (width 0.3) (type default)))
(text "Motor sensor board (CN502)" (at 140.26 50.8 0) (effects (font (size 1.8 1.8) bold) (justify left top)))
(polyline (pts (xy 140.26 54.4) (xy 177.96 54.4)) (stroke (width 0.3) (type default)))
(text "Sensor supply regulator" (at 190.12 50.8 0) (effects (font (size 1.8 1.8) bold) (justify left top)))
(polyline (pts (xy 190.12 54.4) (xy 223.47 54.4)) (stroke (width 0.3) (type default))))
